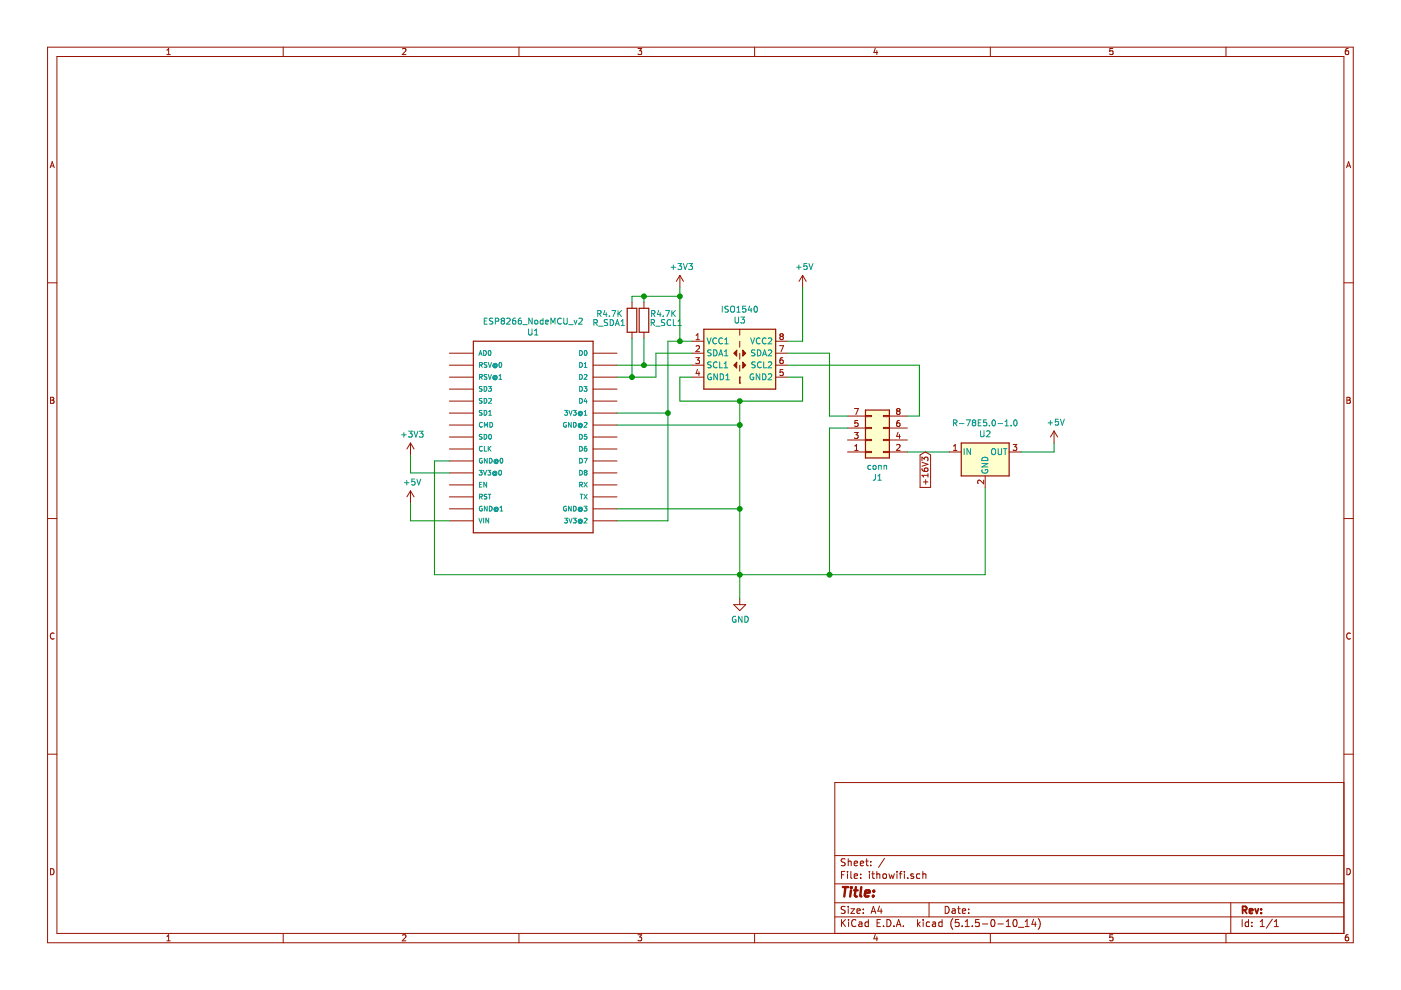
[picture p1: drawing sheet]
EESchema Schematic File Version 4
EELAYER 30 0
EELAYER END
$Descr A4 11693 8268
encoding utf-8
Sheet 1 1
Title ""
Date ""
Rev ""
Comp ""
Comment1 ""
Comment2 ""
Comment3 ""
Comment4 ""
$EndDescr
$Comp
L Regulator_Switching:R-78E5.0-0.5 R-78E5.0-1.0
U 1 1
P 8225 3775
F 0 "R-78E5.0-1.0" H 8225 4017 50  0000 C CNN
F 1 "U2" H 8225 3926 50  0000 C CNN
F 2 "Converter_DCDC:Converter_DCDC_RECOM_R-78E-0.5_THT" H 8275 3525 50  0001 L CIN
F 3 "https://www.recom-power.com/pdf/Innoline/R-78Exx-0.5.pdf" H 8225 3775 50  0001 C CNN
	1    8225 3775
	1    0    0    -1  
$EndComp
$Comp
L Isolator:ISO1540 ISO1540
U 1 1
P 6175 2950
F 0 "ISO1540" H 6175 3317 50  0000 C CNN
F 1 "U3" H 6175 3226 50  0000 C CNN
F 2 "Package_SO:SOIC-8_3.9x4.9mm_P1.27mm" H 6175 2600 50  0001 C CNN
F 3 "http://www.ti.com/lit/ds/symlink/iso1541.pdf" H 6175 3000 50  0001 C CNN
	1    6175 2950
	1    0    0    -1  
$EndComp
$Comp
L Device:R R_SDA1
U 1 1
P 5275 2675
F 0 "R_SDA1" H 5325 2700 50  0000 L CNN
F 1 "R4.7K" H 5350 2625 50  0000 L CNN
F 2 "Resistor_THT:R_Axial_DIN0309_L9.0mm_D3.2mm_P2.54mm_Vertical" V 5205 2675 50  0001 C CNN
F 3 "~" H 5275 2675 50  0001 C CNN
	1    5275 2675
	-1   0    0    1   
$EndComp
$Comp
L Device:R R_SCL1
U 1 1
P 5375 2675
F 0 "R_SCL1" H 5050 2700 50  0000 L CNN
F 1 "R4.7K" H 5100 2625 50  0000 L CNN
F 2 "Resistor_THT:R_Axial_DIN0309_L9.0mm_D3.2mm_P2.54mm_Vertical" V 5305 2675 50  0001 C CNN
F 3 "~" H 5375 2675 50  0001 C CNN
	1    5375 2675
	-1   0    0    1   
$EndComp
$Comp
L power:GND #PWR0102
U 1 1
P 6175 5000
F 0 "#PWR0102" H 6175 4750 50  0001 C CNN
F 1 "GND" H 6180 4827 50  0000 C CNN
F 2 "" H 6175 5000 50  0001 C CNN
F 3 "" H 6175 5000 50  0001 C CNN
	1    6175 5000
	1    0    0    -1  
$EndComp
Wire Wire Line
	6575 3150 6700 3150
Wire Wire Line
	6700 3150 6700 3350
Wire Wire Line
	5675 3350 5675 3150
Wire Wire Line
	5675 3150 5775 3150
$Comp
L power:+5V #PWR0103
U 1 1
P 8800 3700
F 0 "#PWR0103" H 8800 3550 50  0001 C CNN
F 1 "+5V" H 8815 3873 50  0000 C CNN
F 2 "" H 8800 3700 50  0001 C CNN
F 3 "" H 8800 3700 50  0001 C CNN
	1    8800 3700
	1    0    0    -1  
$EndComp
Wire Wire Line
	8525 3775 8800 3775
Wire Wire Line
	8800 3775 8800 3700
$Comp
L power:+5V #PWR0104
U 1 1
P 6700 2400
F 0 "#PWR0104" H 6700 2250 50  0001 C CNN
F 1 "+5V" H 6715 2573 50  0000 C CNN
F 2 "" H 6700 2400 50  0001 C CNN
F 3 "" H 6700 2400 50  0001 C CNN
	1    6700 2400
	1    0    0    -1  
$EndComp
Wire Wire Line
	6575 2850 6700 2850
$Comp
L MCU_NodeMCU:ESP12E_DEVKIT ESP8266_NodeMCU_v2
U 1 1
P 4450 3650
F 0 "ESP8266_NodeMCU_v2" H 4450 4617 50  0000 C CNN
F 1 "U1" H 4450 4526 50  0000 C CNN
F 2 "ESP12E_DEVKIT" H 4450 3650 50  0001 L BNN
F 3 "" H 4450 3650 50  0001 C CNN
	1    4450 3650
	1    0    0    -1  
$EndComp
Wire Wire Line
	5475 3150 5475 2950
Wire Wire Line
	5475 2950 5775 2950
$Comp
L power:+5V #PWR0105
U 1 1
P 3425 4200
F 0 "#PWR0105" H 3425 4050 50  0001 C CNN
F 1 "+5V" H 3440 4373 50  0000 C CNN
F 2 "" H 3425 4200 50  0001 C CNN
F 3 "" H 3425 4200 50  0001 C CNN
	1    3425 4200
	1    0    0    -1  
$EndComp
Wire Wire Line
	3750 4350 3425 4350
Wire Wire Line
	3425 4350 3425 4200
Wire Wire Line
	5575 3450 5575 2850
Wire Wire Line
	6700 3350 6175 3350
Wire Wire Line
	6700 2400 6700 2850
Wire Wire Line
	5775 3050 5375 3050
$Comp
L power:+3V3 #PWR0107
U 1 1
P 5675 2400
F 0 "#PWR0107" H 5675 2250 50  0001 C CNN
F 1 "+3V3" H 5690 2573 50  0000 C CNN
F 2 "" H 5675 2400 50  0001 C CNN
F 3 "" H 5675 2400 50  0001 C CNN
	1    5675 2400
	1    0    0    -1  
$EndComp
Wire Wire Line
	5150 3150 5275 3150
Wire Wire Line
	5575 2850 5675 2850
Wire Wire Line
	5275 2525 5275 2475
Wire Wire Line
	5275 2475 5375 2475
Wire Wire Line
	5675 2475 5675 2400
Wire Wire Line
	5675 2475 5675 2850
Connection ~ 5675 2475
Connection ~ 5675 2850
Wire Wire Line
	5675 2850 5775 2850
Wire Wire Line
	5375 2525 5375 2475
Connection ~ 5375 2475
Wire Wire Line
	5375 2475 5675 2475
Wire Wire Line
	5375 2825 5375 3050
Connection ~ 5375 3050
Wire Wire Line
	5375 3050 5150 3050
Wire Wire Line
	5275 2825 5275 3150
Connection ~ 5275 3150
Wire Wire Line
	5275 3150 5475 3150
$Comp
L power:+3V3 #PWR0101
U 1 1
P 3425 3800
F 0 "#PWR0101" H 3425 3650 50  0001 C CNN
F 1 "+3V3" H 3440 3973 50  0000 C CNN
F 2 "" H 3425 3800 50  0001 C CNN
F 3 "" H 3425 3800 50  0001 C CNN
	1    3425 3800
	1    0    0    -1  
$EndComp
Wire Wire Line
	3750 3950 3425 3950
Wire Wire Line
	3425 3800 3425 3950
Wire Wire Line
	3750 3850 3625 3850
Wire Wire Line
	3625 3850 3625 4800
Text GLabel 7725 3775 3    50   Input ~ 0
+16V3
Wire Wire Line
	3625 4800 6175 4800
Wire Wire Line
	6175 5000 6175 4800
Connection ~ 6175 4800
Wire Wire Line
	6175 4800 6175 4250
Connection ~ 6175 3350
Wire Wire Line
	6175 3350 5675 3350
Wire Wire Line
	5150 3550 6175 3550
Connection ~ 6175 3550
Wire Wire Line
	6175 3550 6175 3350
Wire Wire Line
	5150 4250 6175 4250
Connection ~ 6175 4250
Wire Wire Line
	6175 4250 6175 3550
Wire Wire Line
	5150 3450 5575 3450
Wire Wire Line
	5575 3450 5575 4350
Wire Wire Line
	5150 4350 5575 4350
Connection ~ 5575 3450
$Comp
L Connector_Generic:Conn_02x04_Odd_Even J1
U 1 1
P 7275 3675
F 0 "J1" H 7325 3992 50  0000 C CNN
F 1 "conn" H 7325 3901 50  0000 C CNN
F 2 "Connector_PinSocket_2.54mm:PinSocket_2x04_P2.54mm_Vertical" H 7275 3675 50  0001 C CNN
F 3 "~" H 7275 3675 50  0001 C CNN
	1    7275 3675
	1    0    0    1   
$EndComp
Wire Wire Line
	7575 3775 7925 3775
Wire Wire Line
	6175 4800 6925 4800
Wire Wire Line
	8225 4075 8225 4800
Wire Wire Line
	7075 3475 6925 3475
Wire Wire Line
	6925 3475 6925 2950
Wire Wire Line
	6925 2950 6575 2950
Wire Wire Line
	7675 3050 7675 3475
Wire Wire Line
	7675 3475 7575 3475
Wire Wire Line
	6575 3050 7675 3050
Wire Wire Line
	7075 3575 6925 3575
Wire Wire Line
	6925 3575 6925 4800
Connection ~ 6925 4800
Wire Wire Line
	6925 4800 8225 4800
$EndSCHEMATC
